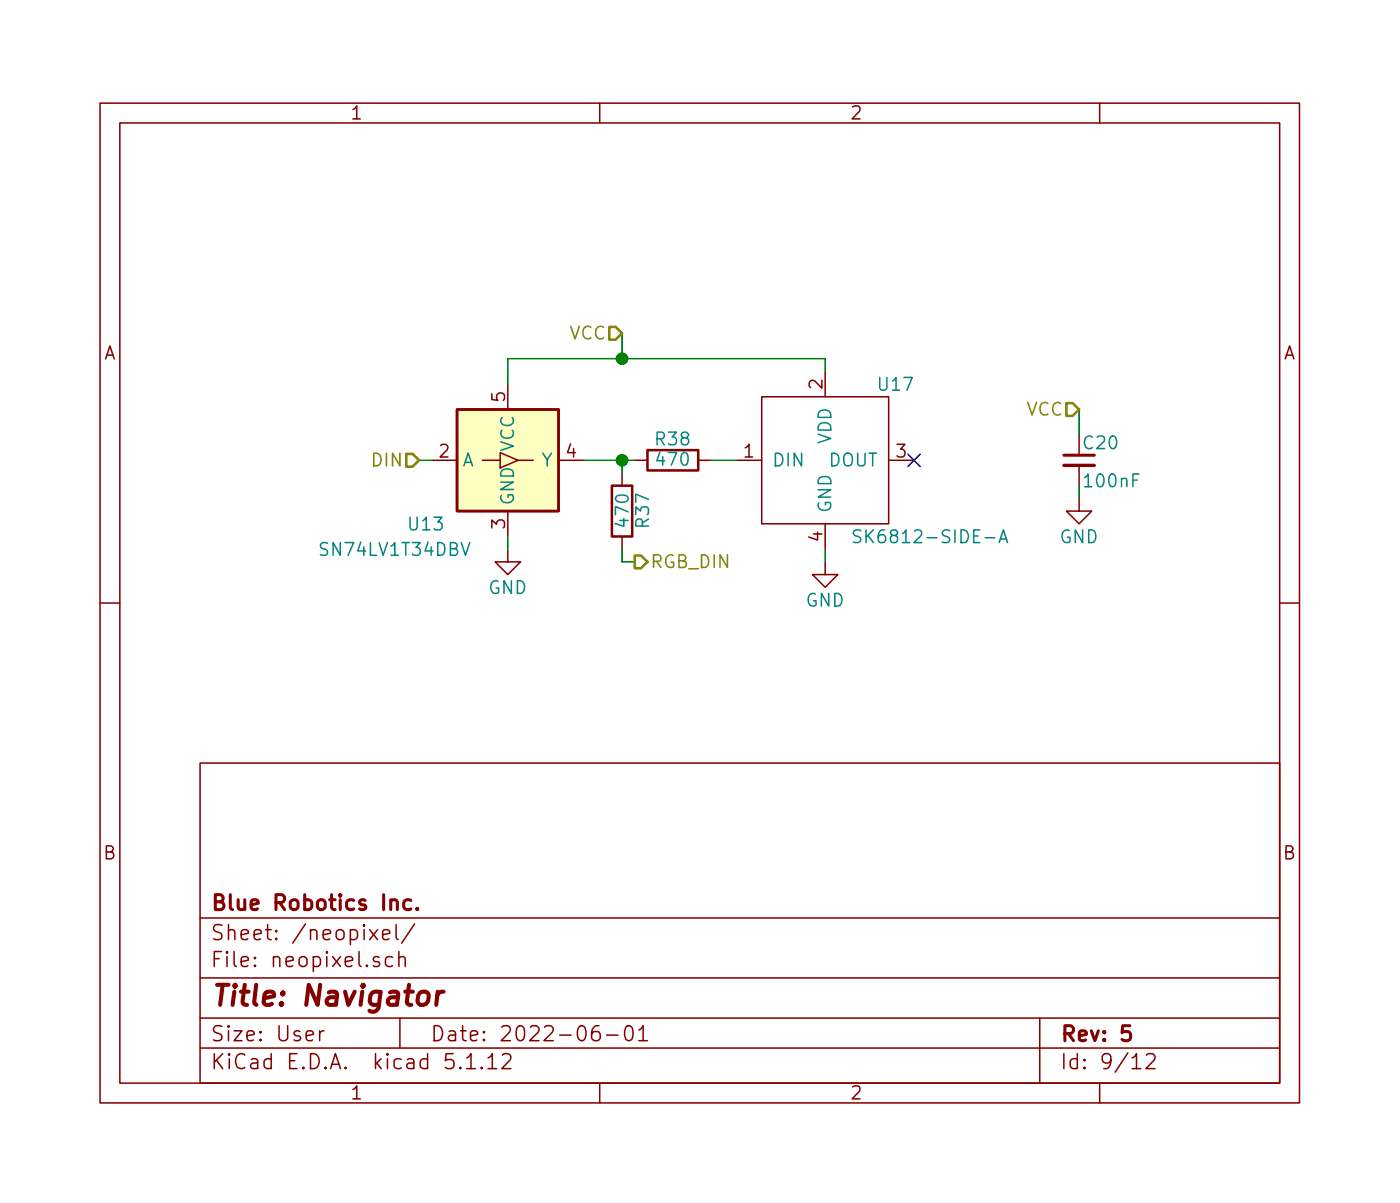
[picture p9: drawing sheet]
<svg xmlns="http://www.w3.org/2000/svg" width="140mm" height="120mm" viewBox="0 0 140 120" stroke-linecap="round" stroke-linejoin="round" font-family="sans-serif">
<g fill="none" stroke="#840000" stroke-width=".15">
<path d="M10 10.3h120v100h-120zM12 12.3h116v96h-116zM60 10.3v2M110 10.3v2M50.8 38.4v2.5M76.2 39.7h12.7v12.7h-12.7zM82.5 37.1v2.6M43.2 46h2.5M48.3 46h1.7M50 45.3l1.8 .7-1.8 .8zM50.8 54.9v1.3h1.3l-1.3 1.3-1.3-1.3h1.3M50.8 51.1v2.5"/>
<path d="M51.8 46h1.5M55.9 46h2.5M62.2 47.3v1.3M62.2 53.6v1.3M63.5 46h1.3M69.8 46h1.3M73.7 46h2.5M82.5 56.2v1.3h1.3l-1.3 1.2-1.2-1.2h1.2M82.5 52.4v2.5M88.9 46h2.5M107.9 49.8v1.3h1.3l-1.3 1.3-1.2-1.3h1.2M107.9 46.5v2.1"/>
<path d="M10 60.3h2M20 76.3h108v32h-108zM128 60.3h2M20 97.8h108M20 91.8h108M37 93l.8 1M37.8 93l-.8 1M37.9 95.7h-.4l-.2 .2 .1 .2 .5 .1v.4h-.1h-.5M38.3 93.5l.7-.2-.1-.3h-.4l-.2 .2v.7l.2 .1 .4-.1M39.3 95.7a.48 .48 0 0 0-.7 .1v.1v.6a.48 .48 0 0 0 .7 .1M39.6 92.5v1.3l.2 .2M39.9 95.8a.39 .39 0 0 1 .6 .1v.7"/>
<path d="M39.9 95.2v1.4M41.5 92.4l-1.3 1.9M20 104.8h108M20 101.8h108M32 103.1v1M32.4 103.1l-.3 .1-.1 .2M40 101.8v3M46.7 105.8l.4-.4v1.5M46.7 106.9h.8M48.2 106.7l.1 .1-.1 .1-.1-.1 .1-.1v.2M48.8 105.8l.3-.2 .2-.2v1.5M48.8 106.9h.9"/>
<path d="M50.3 105.5l.2-.1h.5a.4 .4 0 0 1 0 .6l-.8 .9h.9M59.9 102.6a.62 .62 0 0 0-.7 .6v.6a.48 .48 0 0 0 .8 .1 .61 .61 0 0 0-.1-.7 .51 .51 0 0 0-.7 .2M60 108.3v2M60.7 103.5h1.1M62.6 102.7a.37 .37 0 0 1 .4-.1 .37 .37 0 0 1 .3 .2 1.26 1.26 0 0 1-.2 1.2 .34 .34 0 0 1-.5-.2 1.35 1.35 0 0 1 0-1.1zM63.9 103l.4-.4v1.5M63.9 104.1h.9M104 101.8v6.5M110 108.3v2M113.3 105.8l.3-.2 .1-.2v1.5M113.3 106.9h.8M114.7 105.5l.2-.1h.5a.4 .4 0 0 1 .1 .6l-.9 .9h.9"/>
</g>
<path d="M106.4 45.5h3.1M41.1 90h-.4l-.3 .2 .1 .6 .2 .2 .4-.1M41.7 90.8l.1 .1-.1 .1v-.2v.2M113 102.6h-.7l-.1 .7a.62 .62 0 0 1 .8-.1l.1 .2-.1 .5-.2 .2h-.3l-.3-.2" fill="none" stroke="#840000" stroke-width=".3"/>
<path d="M42 99.3a.54 .54 0 0 1 .5-.1 .54 .54 0 0 1 .4 .3l-.1 .6a.56 .56 0 0 1-.5 .4 .56 .56 0 0 1-.5-.4v-.6zM43.8 99.2l-.2 1.3M44.4 99.2a.55 .55 0 0 0-.7 .3" fill="none" stroke="#840000" stroke-width=".41"/>
<path d="M45.7 40.9h10.2v10.2h-10.2zM61.2 48.6h2v5h-2zM64.8 45h5v2h-5z" fill="none" stroke="#840000" stroke-width=".25"/>
<path d="M106.4 46.5h3.1" fill="none" stroke="#840000" stroke-width=".33"/>
<path d="M45.7 40.9h10.2v10.2h-10.2z" fill="#ffffc2" stroke="#ffffc2" stroke-width=".1"/>
<path d="M86.1 53.1l-.5-.1-.2 .1a.29 .29 0 0 0 0 .3 .29 .29 0 0 0 .2 .2h.3a.31 .31 0 0 1 .2 .4 .31 .31 0 0 1-.2 .3l-.5-.1M99.9 54.3l.5-1.3 .4 1.3M100.1 53.9h.6" fill="none" stroke="#008484" stroke-width=".15"/>
<path d="M62.2 33.3v2.6M82.5 37.1v-1.2h-31.7v2.5M41.9 46h1.3M50.8 53.6v1.3M58.4 46h5.1M62.2 46v1.3M62.2 54.9v1.3h1.3M71.1 46h2.6M82.5 54.9v1.3M107.9 40.9v2.6M107.9 48.6v1.2" fill="none" stroke="#008400" stroke-width=".15"/>
<path d="M61 32.7h.6l.6 .6-.6 .7h-.6zM40.6 45.4h.7l.6 .6-.6 .7h-.7zM63.5 55.6h.6l.7 .6-.7 .6h-.6zM106.7 40.3h.6l.6 .6-.6 .7h-.6z" fill="none" stroke="#848400" stroke-width=".25"/>
<g fill="#008400" stroke="#008400" stroke-width=".25">
<circle cx="62.2" cy="46" r=".51"/>
<circle cx="62.2" cy="35.9" r=".51"/>
</g>
<path d="M90.8 45.4l1.2 1.2M92 45.4l-1.2 1.2" fill="none" stroke="#000084" stroke-width=".15"/>
<text font-size="2.8" fill="#840000" x="21" y="100.6">Title: Navigator</text>
<g font-size="2.1" fill="#840000">
<text x="21" y="94">Sheet: /neopixel/</text>
<text x="21" y="91">Blue Robotics Inc.</text>
<text x="21" y="96.7">File: neopixel.sch</text>
<text x="21" y="106.9">KiCad E.D.A. kicad 5.1.12</text>
<text x="21" y="104.1">Size: User</text>
<text x="43" y="104.1">Date: 2022-06-01</text>
<text x="106" y="104.1">Rev: 5</text>
<text x="106" y="106.9">Id: 9/12</text>
</g>
<g font-size="1.8" fill="#840000">
<text x="35" y="11.9">1</text>
<text x="85" y="11.9">2</text>
<text x="10.4" y="35.9">A</text>
<text x="128.4" y="35.9">A</text>
<text x="50.5" y="40.2" transform="rotate(-90 50.5 40.2)">5</text>
<text x="82.3" y="38.9" transform="rotate(-90 82.3 38.9)">2</text>
<text x="44" y="45.8">2</text>
<text x="56.7" y="45.8">4</text>
<text x="74.4" y="45.8">1</text>
<text x="89.7" y="45.8">3</text>
<text x="50.5" y="52.9" transform="rotate(-90 50.5 52.9)">3</text>
<text x="82.3" y="54.1" transform="rotate(-90 82.3 54.1)">4</text>
<text x="10.4" y="85.9">B</text>
<text x="128.4" y="85.9">B</text>
<text x="35" y="109.9">1</text>
<text x="85" y="109.9">2</text>
</g>
<g font-size="1.8" fill="#848400">
<text x="57" y="34">VCC</text>
<text x="102.7" y="41.6">VCC</text>
<text x="37.3" y="46.7">DIN</text>
<text x="65" y="56.8">RGB_DIN</text>
</g>
<g font-size="1.8" fill="#008484">
<text x="88" y="39.1">U17</text>
<text x="46.2" y="46.7">A</text>
<text x="51.4" y="45.2" transform="rotate(-90 51.4 45.2)">VCC</text>
<text x="54.2" y="46.7">Y</text>
<text x="65.7" y="44.6">R38</text>
<text x="65.8" y="46.6">470</text>
<text x="77.2" y="46.7">DIN</text>
<text x="82.9" y="46.7">DOUT</text>
<text x="83.2" y="44.4" transform="rotate(-90 83.2 44.4)">VDD</text>
<text x="108.5" y="44.9">C20</text>
<text x="41" y="53.1">U13</text>
<text x="51.4" y="50.6" transform="rotate(-90 51.4 50.6)">GND</text>
<text x="62.9" y="52.6" transform="rotate(-90 62.9 52.6)">470</text>
<text x="64.9" y="52.7" transform="rotate(-90 64.9 52.7)">R37</text>
<text x="83.2" y="51.4" transform="rotate(-90 83.2 51.4)">GND</text>
<text x="108.7" y="48.7">100nF</text>
<text x="32.3" y="55.6">SN74LV1T34DBV</text>
<text x="48.8" y="59.4">GND</text>
<text x="86.6" y="54.3">SK6812-SIDE-A</text>
<text x="106" y="54.3">GND</text>
<text x="80.6" y="60.7">GND</text>
</g>
</svg>
